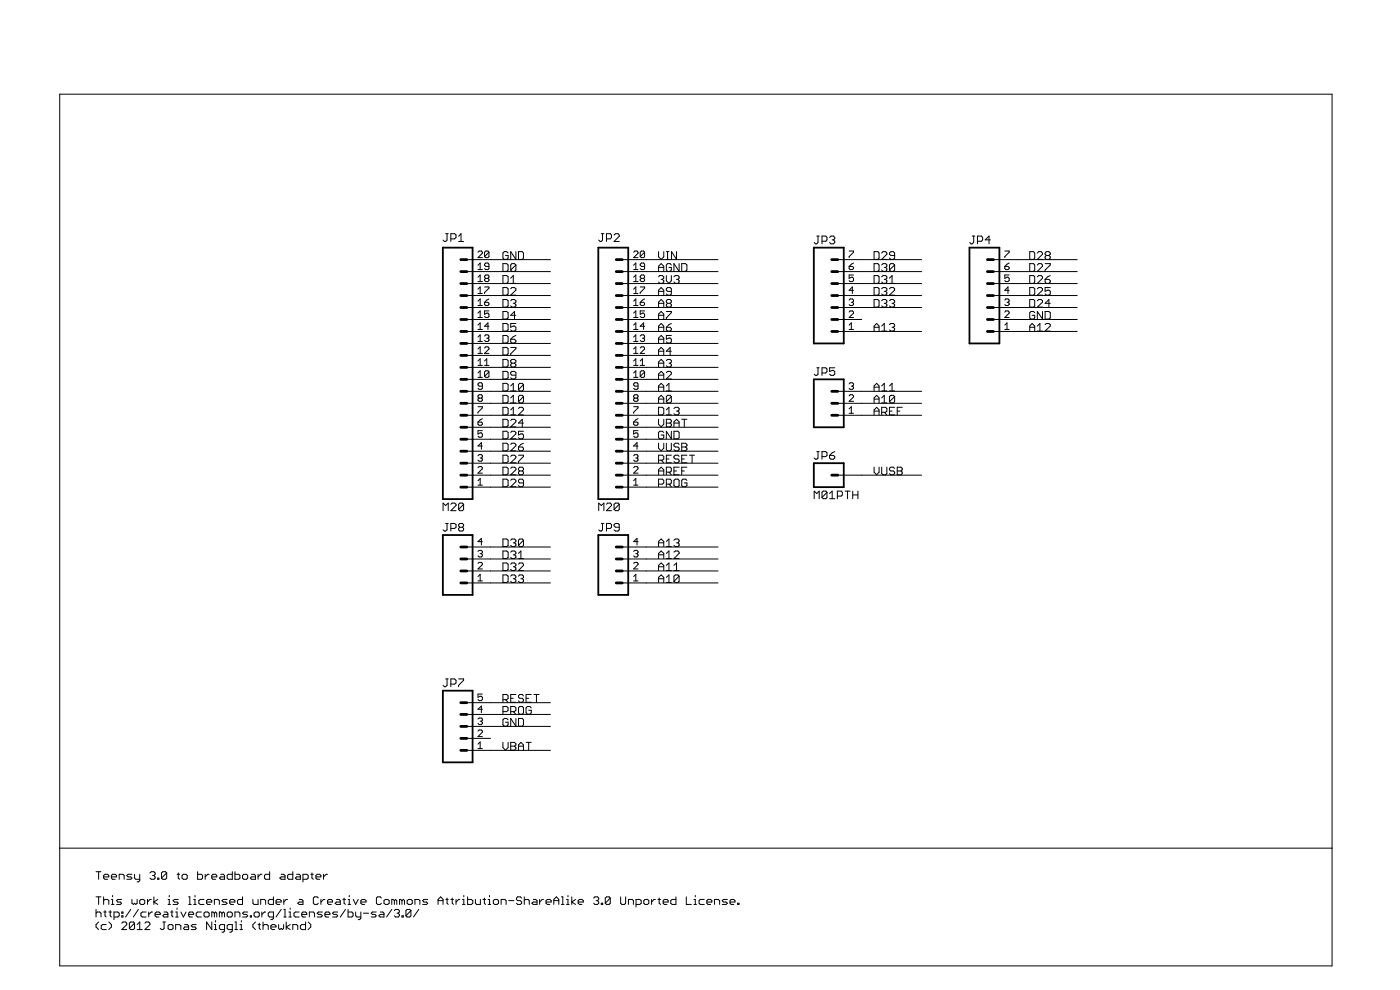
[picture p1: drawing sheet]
<?xml version="1.0" encoding="utf-8"?>
<!DOCTYPE eagle SYSTEM "eagle.dtd">
<!--
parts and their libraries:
SparkFun-Connectors: Licensing: CC v3.0 Share-Alike You are welcome to use this library for commercial purposes.
-->
<eagle version="6.3">
<drawing>
<settings>
<setting alwaysvectorfont="yes"/>
<setting verticaltext="up"/>
</settings>
<grid distance="0.1" unitdist="inch" unit="mm" style="lines" multiple="1" display="no" altdistance="0.01" altunitdist="inch" altunit="inch"/>
<schematic xreflabel="%F%N/%S.%C%R" xrefpart="/%S.%C%R">
<libraries>
<library name="SparkFun-Connectors">
<symbols>
<symbol name="M20">
<wire x1="6.35" y1="2.54" x2="0" y2="2.54" width="0.4064" layer="94"/>
<wire x1="3.81" y1="10.16" x2="5.08" y2="10.16" width="0.6096" layer="94"/>
<wire x1="3.81" y1="7.62" x2="5.08" y2="7.62" width="0.6096" layer="94"/>
<wire x1="3.81" y1="5.08" x2="5.08" y2="5.08" width="0.6096" layer="94"/>
<wire x1="3.81" y1="15.24" x2="5.08" y2="15.24" width="0.6096" layer="94"/>
<wire x1="3.81" y1="12.7" x2="5.08" y2="12.7" width="0.6096" layer="94"/>
<wire x1="3.81" y1="17.78" x2="5.08" y2="17.78" width="0.6096" layer="94"/>
<wire x1="3.81" y1="20.32" x2="5.08" y2="20.32" width="0.6096" layer="94"/>
<wire x1="3.81" y1="22.86" x2="5.08" y2="22.86" width="0.6096" layer="94"/>
<wire x1="3.81" y1="25.4" x2="5.08" y2="25.4" width="0.6096" layer="94"/>
<wire x1="3.81" y1="27.94" x2="5.08" y2="27.94" width="0.6096" layer="94"/>
<wire x1="3.81" y1="35.56" x2="5.08" y2="35.56" width="0.6096" layer="94"/>
<wire x1="3.81" y1="33.02" x2="5.08" y2="33.02" width="0.6096" layer="94"/>
<wire x1="3.81" y1="30.48" x2="5.08" y2="30.48" width="0.6096" layer="94"/>
<wire x1="0" y1="55.88" x2="0" y2="2.54" width="0.4064" layer="94"/>
<wire x1="6.35" y1="2.54" x2="6.35" y2="55.88" width="0.4064" layer="94"/>
<wire x1="0" y1="55.88" x2="6.35" y2="55.88" width="0.4064" layer="94"/>
<wire x1="3.81" y1="40.64" x2="5.08" y2="40.64" width="0.6096" layer="94"/>
<wire x1="3.81" y1="38.1" x2="5.08" y2="38.1" width="0.6096" layer="94"/>
<wire x1="3.81" y1="43.18" x2="5.08" y2="43.18" width="0.6096" layer="94"/>
<wire x1="3.81" y1="45.72" x2="5.08" y2="45.72" width="0.6096" layer="94"/>
<wire x1="3.81" y1="48.26" x2="5.08" y2="48.26" width="0.6096" layer="94"/>
<wire x1="3.81" y1="50.8" x2="5.08" y2="50.8" width="0.6096" layer="94"/>
<wire x1="3.81" y1="53.34" x2="5.08" y2="53.34" width="0.6096" layer="94"/>
<text x="0" y="0" size="1.778" layer="96">&gt;VALUE</text>
<text x="0" y="57.15" size="1.778" layer="95">&gt;NAME</text>
<pin name="1" x="10.16" y="5.08" visible="pad" length="middle" direction="pas" swaplevel="1" rot="R180"/>
<pin name="2" x="10.16" y="7.62" visible="pad" length="middle" direction="pas" swaplevel="1" rot="R180"/>
<pin name="3" x="10.16" y="10.16" visible="pad" length="middle" direction="pas" swaplevel="1" rot="R180"/>
<pin name="4" x="10.16" y="12.7" visible="pad" length="middle" direction="pas" swaplevel="1" rot="R180"/>
<pin name="5" x="10.16" y="15.24" visible="pad" length="middle" direction="pas" swaplevel="1" rot="R180"/>
<pin name="6" x="10.16" y="17.78" visible="pad" length="middle" direction="pas" swaplevel="1" rot="R180"/>
<pin name="7" x="10.16" y="20.32" visible="pad" length="middle" direction="pas" swaplevel="1" rot="R180"/>
<pin name="8" x="10.16" y="22.86" visible="pad" length="middle" direction="pas" swaplevel="1" rot="R180"/>
<pin name="9" x="10.16" y="25.4" visible="pad" length="middle" direction="pas" swaplevel="1" rot="R180"/>
<pin name="10" x="10.16" y="27.94" visible="pad" length="middle" direction="pas" swaplevel="1" rot="R180"/>
<pin name="11" x="10.16" y="30.48" visible="pad" length="middle" direction="pas" swaplevel="1" rot="R180"/>
<pin name="12" x="10.16" y="33.02" visible="pad" length="middle" direction="pas" swaplevel="1" rot="R180"/>
<pin name="13" x="10.16" y="35.56" visible="pad" length="middle" direction="pas" swaplevel="1" rot="R180"/>
<pin name="14" x="10.16" y="38.1" visible="pad" length="middle" direction="pas" swaplevel="1" rot="R180"/>
<pin name="15" x="10.16" y="40.64" visible="pad" length="middle" direction="pas" swaplevel="1" rot="R180"/>
<pin name="16" x="10.16" y="43.18" visible="pad" length="middle" direction="pas" swaplevel="1" rot="R180"/>
<pin name="17" x="10.16" y="45.72" visible="pad" length="middle" direction="pas" swaplevel="1" rot="R180"/>
<pin name="18" x="10.16" y="48.26" visible="pad" length="middle" direction="pas" swaplevel="1" rot="R180"/>
<pin name="19" x="10.16" y="50.8" visible="pad" length="middle" direction="pas" swaplevel="1" rot="R180"/>
<pin name="20" x="10.16" y="53.34" visible="pad" length="middle" direction="pas" swaplevel="1" rot="R180"/>
</symbol>
<symbol name="M07">
<wire x1="1.27" y1="-7.62" x2="-5.08" y2="-7.62" width="0.4064" layer="94"/>
<wire x1="-1.27" y1="0" x2="0" y2="0" width="0.6096" layer="94"/>
<wire x1="-1.27" y1="-2.54" x2="0" y2="-2.54" width="0.6096" layer="94"/>
<wire x1="-1.27" y1="-5.08" x2="0" y2="-5.08" width="0.6096" layer="94"/>
<wire x1="-5.08" y1="12.7" x2="-5.08" y2="-7.62" width="0.4064" layer="94"/>
<wire x1="1.27" y1="-7.62" x2="1.27" y2="12.7" width="0.4064" layer="94"/>
<wire x1="-5.08" y1="12.7" x2="1.27" y2="12.7" width="0.4064" layer="94"/>
<wire x1="-1.27" y1="5.08" x2="0" y2="5.08" width="0.6096" layer="94"/>
<wire x1="-1.27" y1="2.54" x2="0" y2="2.54" width="0.6096" layer="94"/>
<wire x1="-1.27" y1="7.62" x2="0" y2="7.62" width="0.6096" layer="94"/>
<wire x1="-1.27" y1="10.16" x2="0" y2="10.16" width="0.6096" layer="94"/>
<text x="-5.08" y="-10.16" size="1.778" layer="96">&gt;VALUE</text>
<text x="-5.08" y="13.462" size="1.778" layer="95">&gt;NAME</text>
<pin name="1" x="5.08" y="-5.08" visible="pad" length="middle" direction="pas" swaplevel="1" rot="R180"/>
<pin name="2" x="5.08" y="-2.54" visible="pad" length="middle" direction="pas" swaplevel="1" rot="R180"/>
<pin name="3" x="5.08" y="0" visible="pad" length="middle" direction="pas" swaplevel="1" rot="R180"/>
<pin name="4" x="5.08" y="2.54" visible="pad" length="middle" direction="pas" swaplevel="1" rot="R180"/>
<pin name="5" x="5.08" y="5.08" visible="pad" length="middle" direction="pas" swaplevel="1" rot="R180"/>
<pin name="6" x="5.08" y="7.62" visible="pad" length="middle" direction="pas" swaplevel="1" rot="R180"/>
<pin name="7" x="5.08" y="10.16" visible="pad" length="middle" direction="pas" swaplevel="1" rot="R180"/>
</symbol>
<symbol name="M04">
<wire x1="1.27" y1="-5.08" x2="-5.08" y2="-5.08" width="0.4064" layer="94"/>
<wire x1="-1.27" y1="2.54" x2="0" y2="2.54" width="0.6096" layer="94"/>
<wire x1="-1.27" y1="0" x2="0" y2="0" width="0.6096" layer="94"/>
<wire x1="-1.27" y1="-2.54" x2="0" y2="-2.54" width="0.6096" layer="94"/>
<wire x1="-5.08" y1="7.62" x2="-5.08" y2="-5.08" width="0.4064" layer="94"/>
<wire x1="1.27" y1="-5.08" x2="1.27" y2="7.62" width="0.4064" layer="94"/>
<wire x1="-5.08" y1="7.62" x2="1.27" y2="7.62" width="0.4064" layer="94"/>
<wire x1="-1.27" y1="5.08" x2="0" y2="5.08" width="0.6096" layer="94"/>
<text x="-5.08" y="-7.62" size="1.778" layer="96">&gt;VALUE</text>
<text x="-5.08" y="8.382" size="1.778" layer="95">&gt;NAME</text>
<pin name="1" x="5.08" y="-2.54" visible="pad" length="middle" direction="pas" swaplevel="1" rot="R180"/>
<pin name="2" x="5.08" y="0" visible="pad" length="middle" direction="pas" swaplevel="1" rot="R180"/>
<pin name="3" x="5.08" y="2.54" visible="pad" length="middle" direction="pas" swaplevel="1" rot="R180"/>
<pin name="4" x="5.08" y="5.08" visible="pad" length="middle" direction="pas" swaplevel="1" rot="R180"/>
</symbol>
<symbol name="M03">
<wire x1="3.81" y1="-5.08" x2="-2.54" y2="-5.08" width="0.4064" layer="94"/>
<wire x1="1.27" y1="2.54" x2="2.54" y2="2.54" width="0.6096" layer="94"/>
<wire x1="1.27" y1="0" x2="2.54" y2="0" width="0.6096" layer="94"/>
<wire x1="1.27" y1="-2.54" x2="2.54" y2="-2.54" width="0.6096" layer="94"/>
<wire x1="-2.54" y1="5.08" x2="-2.54" y2="-5.08" width="0.4064" layer="94"/>
<wire x1="3.81" y1="-5.08" x2="3.81" y2="5.08" width="0.4064" layer="94"/>
<wire x1="-2.54" y1="5.08" x2="3.81" y2="5.08" width="0.4064" layer="94"/>
<text x="-2.54" y="-7.62" size="1.778" layer="96">&gt;VALUE</text>
<text x="-2.54" y="5.842" size="1.778" layer="95">&gt;NAME</text>
<pin name="1" x="7.62" y="-2.54" visible="pad" length="middle" direction="pas" swaplevel="1" rot="R180"/>
<pin name="2" x="7.62" y="0" visible="pad" length="middle" direction="pas" swaplevel="1" rot="R180"/>
<pin name="3" x="7.62" y="2.54" visible="pad" length="middle" direction="pas" swaplevel="1" rot="R180"/>
</symbol>
<symbol name="M01">
<wire x1="3.81" y1="-2.54" x2="-2.54" y2="-2.54" width="0.4064" layer="94"/>
<wire x1="1.27" y1="0" x2="2.54" y2="0" width="0.6096" layer="94"/>
<wire x1="-2.54" y1="2.54" x2="-2.54" y2="-2.54" width="0.4064" layer="94"/>
<wire x1="3.81" y1="-2.54" x2="3.81" y2="2.54" width="0.4064" layer="94"/>
<wire x1="-2.54" y1="2.54" x2="3.81" y2="2.54" width="0.4064" layer="94"/>
<text x="-2.54" y="-5.08" size="1.778" layer="96">&gt;VALUE</text>
<text x="-2.54" y="3.302" size="1.778" layer="95">&gt;NAME</text>
<pin name="1" x="7.62" y="0" visible="off" length="middle" direction="pas" swaplevel="1" rot="R180"/>
</symbol>
<symbol name="M05">
<wire x1="3.81" y1="-7.62" x2="-2.54" y2="-7.62" width="0.4064" layer="94"/>
<wire x1="1.27" y1="0" x2="2.54" y2="0" width="0.6096" layer="94"/>
<wire x1="1.27" y1="-2.54" x2="2.54" y2="-2.54" width="0.6096" layer="94"/>
<wire x1="1.27" y1="-5.08" x2="2.54" y2="-5.08" width="0.6096" layer="94"/>
<wire x1="-2.54" y1="7.62" x2="-2.54" y2="-7.62" width="0.4064" layer="94"/>
<wire x1="3.81" y1="-7.62" x2="3.81" y2="7.62" width="0.4064" layer="94"/>
<wire x1="-2.54" y1="7.62" x2="3.81" y2="7.62" width="0.4064" layer="94"/>
<wire x1="1.27" y1="5.08" x2="2.54" y2="5.08" width="0.6096" layer="94"/>
<wire x1="1.27" y1="2.54" x2="2.54" y2="2.54" width="0.6096" layer="94"/>
<text x="-2.54" y="-10.16" size="1.778" layer="96">&gt;VALUE</text>
<text x="-2.54" y="8.382" size="1.778" layer="95">&gt;NAME</text>
<pin name="1" x="7.62" y="-5.08" visible="pad" length="middle" direction="pas" swaplevel="1" rot="R180"/>
<pin name="2" x="7.62" y="-2.54" visible="pad" length="middle" direction="pas" swaplevel="1" rot="R180"/>
<pin name="3" x="7.62" y="0" visible="pad" length="middle" direction="pas" swaplevel="1" rot="R180"/>
<pin name="4" x="7.62" y="2.54" visible="pad" length="middle" direction="pas" swaplevel="1" rot="R180"/>
<pin name="5" x="7.62" y="5.08" visible="pad" length="middle" direction="pas" swaplevel="1" rot="R180"/>
</symbol>
</symbols>
<devicesets>
<deviceset name="M20" prefix="JP">
<gates>
<gate name="G$1" symbol="M20" x="0" y="0"/>
</gates>
<devices>
<device name="" package="1X20">
<connects>
<connect gate="G$1" pin="1" pad="1"/>
<connect gate="G$1" pin="10" pad="10"/>
<connect gate="G$1" pin="11" pad="11"/>
<connect gate="G$1" pin="12" pad="12"/>
<connect gate="G$1" pin="13" pad="13"/>
<connect gate="G$1" pin="14" pad="14"/>
<connect gate="G$1" pin="15" pad="15"/>
<connect gate="G$1" pin="16" pad="16"/>
<connect gate="G$1" pin="17" pad="17"/>
<connect gate="G$1" pin="18" pad="18"/>
<connect gate="G$1" pin="19" pad="19"/>
<connect gate="G$1" pin="2" pad="2"/>
<connect gate="G$1" pin="20" pad="20"/>
<connect gate="G$1" pin="3" pad="3"/>
<connect gate="G$1" pin="4" pad="4"/>
<connect gate="G$1" pin="5" pad="5"/>
<connect gate="G$1" pin="6" pad="6"/>
<connect gate="G$1" pin="7" pad="7"/>
<connect gate="G$1" pin="8" pad="8"/>
<connect gate="G$1" pin="9" pad="9"/>
</connects>
<technologies>
<technology name=""/>
</technologies>
</device>
<device name="LOCK" package="1X20_LOCK">
<connects>
<connect gate="G$1" pin="1" pad="1"/>
<connect gate="G$1" pin="10" pad="10"/>
<connect gate="G$1" pin="11" pad="11"/>
<connect gate="G$1" pin="12" pad="12"/>
<connect gate="G$1" pin="13" pad="13"/>
<connect gate="G$1" pin="14" pad="14"/>
<connect gate="G$1" pin="15" pad="15"/>
<connect gate="G$1" pin="16" pad="16"/>
<connect gate="G$1" pin="17" pad="17"/>
<connect gate="G$1" pin="18" pad="18"/>
<connect gate="G$1" pin="19" pad="19"/>
<connect gate="G$1" pin="2" pad="2"/>
<connect gate="G$1" pin="20" pad="20"/>
<connect gate="G$1" pin="3" pad="3"/>
<connect gate="G$1" pin="4" pad="4"/>
<connect gate="G$1" pin="5" pad="5"/>
<connect gate="G$1" pin="6" pad="6"/>
<connect gate="G$1" pin="7" pad="7"/>
<connect gate="G$1" pin="8" pad="8"/>
<connect gate="G$1" pin="9" pad="9"/>
</connects>
<technologies>
<technology name=""/>
</technologies>
</device>
<device name="LOCK_LONGPADS" package="1X20_LOCK_LONGPADS">
<connects>
<connect gate="G$1" pin="1" pad="1"/>
<connect gate="G$1" pin="10" pad="10"/>
<connect gate="G$1" pin="11" pad="11"/>
<connect gate="G$1" pin="12" pad="12"/>
<connect gate="G$1" pin="13" pad="13"/>
<connect gate="G$1" pin="14" pad="14"/>
<connect gate="G$1" pin="15" pad="15"/>
<connect gate="G$1" pin="16" pad="16"/>
<connect gate="G$1" pin="17" pad="17"/>
<connect gate="G$1" pin="18" pad="18"/>
<connect gate="G$1" pin="19" pad="19"/>
<connect gate="G$1" pin="2" pad="2"/>
<connect gate="G$1" pin="20" pad="20"/>
<connect gate="G$1" pin="3" pad="3"/>
<connect gate="G$1" pin="4" pad="4"/>
<connect gate="G$1" pin="5" pad="5"/>
<connect gate="G$1" pin="6" pad="6"/>
<connect gate="G$1" pin="7" pad="7"/>
<connect gate="G$1" pin="8" pad="8"/>
<connect gate="G$1" pin="9" pad="9"/>
</connects>
<technologies>
<technology name=""/>
</technologies>
</device>
<device name="SPECIAL" package="1X20_LOCK_SPECIAL">
<connects>
<connect gate="G$1" pin="1" pad="1"/>
<connect gate="G$1" pin="10" pad="10"/>
<connect gate="G$1" pin="11" pad="11"/>
<connect gate="G$1" pin="12" pad="12"/>
<connect gate="G$1" pin="13" pad="13"/>
<connect gate="G$1" pin="14" pad="14"/>
<connect gate="G$1" pin="15" pad="15"/>
<connect gate="G$1" pin="16" pad="16"/>
<connect gate="G$1" pin="17" pad="17"/>
<connect gate="G$1" pin="18" pad="18"/>
<connect gate="G$1" pin="19" pad="19"/>
<connect gate="G$1" pin="2" pad="2"/>
<connect gate="G$1" pin="20" pad="20"/>
<connect gate="G$1" pin="3" pad="3"/>
<connect gate="G$1" pin="4" pad="4"/>
<connect gate="G$1" pin="5" pad="5"/>
<connect gate="G$1" pin="6" pad="6"/>
<connect gate="G$1" pin="7" pad="7"/>
<connect gate="G$1" pin="8" pad="8"/>
<connect gate="G$1" pin="9" pad="9"/>
</connects>
<technologies>
<technology name=""/>
</technologies>
</device>
</devices>
</deviceset>
<deviceset name="M07" prefix="JP" uservalue="yes">
<gates>
<gate name="G$1" symbol="M07" x="-2.54" y="0"/>
</gates>
<devices>
<device name="" package="1X07">
<connects>
<connect gate="G$1" pin="1" pad="1"/>
<connect gate="G$1" pin="2" pad="2"/>
<connect gate="G$1" pin="3" pad="3"/>
<connect gate="G$1" pin="4" pad="4"/>
<connect gate="G$1" pin="5" pad="5"/>
<connect gate="G$1" pin="6" pad="6"/>
<connect gate="G$1" pin="7" pad="7"/>
</connects>
<technologies>
<technology name=""/>
</technologies>
</device>
<device name="LOCK" package="1X07_LOCK">
<connects>
<connect gate="G$1" pin="1" pad="1"/>
<connect gate="G$1" pin="2" pad="2"/>
<connect gate="G$1" pin="3" pad="3"/>
<connect gate="G$1" pin="4" pad="4"/>
<connect gate="G$1" pin="5" pad="5"/>
<connect gate="G$1" pin="6" pad="6"/>
<connect gate="G$1" pin="7" pad="7"/>
</connects>
<technologies>
<technology name=""/>
</technologies>
</device>
<device name="LOCK_LONGPADS" package="1X07_LOCK_LONGPADS">
<connects>
<connect gate="G$1" pin="1" pad="1"/>
<connect gate="G$1" pin="2" pad="2"/>
<connect gate="G$1" pin="3" pad="3"/>
<connect gate="G$1" pin="4" pad="4"/>
<connect gate="G$1" pin="5" pad="5"/>
<connect gate="G$1" pin="6" pad="6"/>
<connect gate="G$1" pin="7" pad="7"/>
</connects>
<technologies>
<technology name=""/>
</technologies>
</device>
<device name="LONGPADS" package="1X07_LONGPADS">
<connects>
<connect gate="G$1" pin="1" pad="1"/>
<connect gate="G$1" pin="2" pad="2"/>
<connect gate="G$1" pin="3" pad="3"/>
<connect gate="G$1" pin="4" pad="4"/>
<connect gate="G$1" pin="5" pad="5"/>
<connect gate="G$1" pin="6" pad="6"/>
<connect gate="G$1" pin="7" pad="7"/>
</connects>
<technologies>
<technology name=""/>
</technologies>
</device>
<device name="POGOPINS_HOLES_ONLY" package="1X07_HOLES_ONLY">
<connects>
<connect gate="G$1" pin="1" pad="1"/>
<connect gate="G$1" pin="2" pad="2"/>
<connect gate="G$1" pin="3" pad="3"/>
<connect gate="G$1" pin="4" pad="4"/>
<connect gate="G$1" pin="5" pad="5"/>
<connect gate="G$1" pin="6" pad="6"/>
<connect gate="G$1" pin="7" pad="7"/>
</connects>
<technologies>
<technology name=""/>
</technologies>
</device>
</devices>
</deviceset>
<deviceset name="M04" prefix="JP" uservalue="yes">
<gates>
<gate name="G$1" symbol="M04" x="-2.54" y="0"/>
</gates>
<devices>
<device name="PTH" package="1X04">
<connects>
<connect gate="G$1" pin="1" pad="1"/>
<connect gate="G$1" pin="2" pad="2"/>
<connect gate="G$1" pin="3" pad="3"/>
<connect gate="G$1" pin="4" pad="4"/>
</connects>
<technologies>
<technology name=""/>
</technologies>
</device>
<device name="POLAR" package="MOLEX-1X4">
<connects>
<connect gate="G$1" pin="1" pad="1"/>
<connect gate="G$1" pin="2" pad="2"/>
<connect gate="G$1" pin="3" pad="3"/>
<connect gate="G$1" pin="4" pad="4"/>
</connects>
<technologies>
<technology name=""/>
</technologies>
</device>
<device name="SCREW" package="SCREWTERMINAL-3.5MM-4">
<connects>
<connect gate="G$1" pin="1" pad="1"/>
<connect gate="G$1" pin="2" pad="2"/>
<connect gate="G$1" pin="3" pad="3"/>
<connect gate="G$1" pin="4" pad="4"/>
</connects>
<technologies>
<technology name=""/>
</technologies>
</device>
<device name="1.27MM" package="1X04-1.27MM">
<connects>
<connect gate="G$1" pin="1" pad="1"/>
<connect gate="G$1" pin="2" pad="2"/>
<connect gate="G$1" pin="3" pad="3"/>
<connect gate="G$1" pin="4" pad="4"/>
</connects>
<technologies>
<technology name=""/>
</technologies>
</device>
<device name="LOCK" package="1X04_LOCK">
<connects>
<connect gate="G$1" pin="1" pad="1"/>
<connect gate="G$1" pin="2" pad="2"/>
<connect gate="G$1" pin="3" pad="3"/>
<connect gate="G$1" pin="4" pad="4"/>
</connects>
<technologies>
<technology name=""/>
</technologies>
</device>
<device name="LOCK_LONGPADS" package="1X04_LOCK_LONGPADS">
<connects>
<connect gate="G$1" pin="1" pad="1"/>
<connect gate="G$1" pin="2" pad="2"/>
<connect gate="G$1" pin="3" pad="3"/>
<connect gate="G$1" pin="4" pad="4"/>
</connects>
<technologies>
<technology name=""/>
</technologies>
</device>
<device name="POLAR_LOCK" package="MOLEX-1X4_LOCK">
<connects>
<connect gate="G$1" pin="1" pad="1"/>
<connect gate="G$1" pin="2" pad="2"/>
<connect gate="G$1" pin="3" pad="3"/>
<connect gate="G$1" pin="4" pad="4"/>
</connects>
<technologies>
<technology name=""/>
</technologies>
</device>
<device name="SMD" package="1X04-SMD">
<connects>
<connect gate="G$1" pin="1" pad="1"/>
<connect gate="G$1" pin="2" pad="2"/>
<connect gate="G$1" pin="3" pad="3"/>
<connect gate="G$1" pin="4" pad="4"/>
</connects>
<technologies>
<technology name=""/>
</technologies>
</device>
<device name="LONGPADS" package="1X04_LONGPADS">
<connects>
<connect gate="G$1" pin="1" pad="1"/>
<connect gate="G$1" pin="2" pad="2"/>
<connect gate="G$1" pin="3" pad="3"/>
<connect gate="G$1" pin="4" pad="4"/>
</connects>
<technologies>
<technology name=""/>
</technologies>
</device>
<device name="1X04_NO_SILK" package="1X04_NO_SILK">
<connects>
<connect gate="G$1" pin="1" pad="1"/>
<connect gate="G$1" pin="2" pad="2"/>
<connect gate="G$1" pin="3" pad="3"/>
<connect gate="G$1" pin="4" pad="4"/>
</connects>
<technologies>
<technology name=""/>
</technologies>
</device>
<device name="JST-PTH" package="JST-4-PTH">
<connects>
<connect gate="G$1" pin="1" pad="1"/>
<connect gate="G$1" pin="2" pad="2"/>
<connect gate="G$1" pin="3" pad="3"/>
<connect gate="G$1" pin="4" pad="4"/>
</connects>
<technologies>
<technology name=""/>
</technologies>
</device>
<device name="SCREW_LOCK" package="SCREWTERMINAL-3.5MM-4_LOCK">
<connects>
<connect gate="G$1" pin="1" pad="1"/>
<connect gate="G$1" pin="2" pad="2"/>
<connect gate="G$1" pin="3" pad="3"/>
<connect gate="G$1" pin="4" pad="4"/>
</connects>
<technologies>
<technology name=""/>
</technologies>
</device>
<device name="SMD2" package="1X04-1MM-RA">
<connects>
<connect gate="G$1" pin="1" pad="1"/>
<connect gate="G$1" pin="2" pad="2"/>
<connect gate="G$1" pin="3" pad="3"/>
<connect gate="G$1" pin="4" pad="4"/>
</connects>
<technologies>
<technology name=""/>
</technologies>
</device>
<device name="SMD_STRAIGHT_COMBO" package="1X04_SMD_STRAIGHT_COMBO">
<connects>
<connect gate="G$1" pin="1" pad="1"/>
<connect gate="G$1" pin="2" pad="2"/>
<connect gate="G$1" pin="3" pad="3"/>
<connect gate="G$1" pin="4" pad="4"/>
</connects>
<technologies>
<technology name=""/>
</technologies>
</device>
</devices>
</deviceset>
<deviceset name="M03" prefix="JP" uservalue="yes">
<gates>
<gate name="G$1" symbol="M03" x="-2.54" y="0"/>
</gates>
<devices>
<device name="PTH" package="1X03">
<connects>
<connect gate="G$1" pin="1" pad="1"/>
<connect gate="G$1" pin="2" pad="2"/>
<connect gate="G$1" pin="3" pad="3"/>
</connects>
<technologies>
<technology name=""/>
</technologies>
</device>
<device name="POLAR" package="MOLEX-1X3">
<connects>
<connect gate="G$1" pin="1" pad="1"/>
<connect gate="G$1" pin="2" pad="2"/>
<connect gate="G$1" pin="3" pad="3"/>
</connects>
<technologies>
<technology name=""/>
</technologies>
</device>
<device name="SCREW" package="SCREWTERMINAL-3.5MM-3">
<connects>
<connect gate="G$1" pin="1" pad="1"/>
<connect gate="G$1" pin="2" pad="2"/>
<connect gate="G$1" pin="3" pad="3"/>
</connects>
<technologies>
<technology name=""/>
</technologies>
</device>
<device name="LOCK" package="1X03_LOCK">
<connects>
<connect gate="G$1" pin="1" pad="1"/>
<connect gate="G$1" pin="2" pad="2"/>
<connect gate="G$1" pin="3" pad="3"/>
</connects>
<technologies>
<technology name=""/>
</technologies>
</device>
<device name="LOCK_LONGPADS" package="1X03_LOCK_LONGPADS">
<connects>
<connect gate="G$1" pin="1" pad="1"/>
<connect gate="G$1" pin="2" pad="2"/>
<connect gate="G$1" pin="3" pad="3"/>
</connects>
<technologies>
<technology name=""/>
</technologies>
</device>
<device name="POLAR_LOCK" package="MOLEX-1X3_LOCK">
<connects>
<connect gate="G$1" pin="1" pad="1"/>
<connect gate="G$1" pin="2" pad="2"/>
<connect gate="G$1" pin="3" pad="3"/>
</connects>
<technologies>
<technology name=""/>
</technologies>
</device>
<device name="SCREW_LOCK" package="SCREWTERMINAL-3.5MM-3_LOCK.007S">
<connects>
<connect gate="G$1" pin="1" pad="1"/>
<connect gate="G$1" pin="2" pad="2"/>
<connect gate="G$1" pin="3" pad="3"/>
</connects>
<technologies>
<technology name=""/>
</technologies>
</device>
<device name="1X03_NO_SILK" package="1X03_NO_SILK">
<connects>
<connect gate="G$1" pin="1" pad="1"/>
<connect gate="G$1" pin="2" pad="2"/>
<connect gate="G$1" pin="3" pad="3"/>
</connects>
<technologies>
<technology name=""/>
</technologies>
</device>
<device name="LONGPADS" package="1X03_LONGPADS">
<connects>
<connect gate="G$1" pin="1" pad="1"/>
<connect gate="G$1" pin="2" pad="2"/>
<connect gate="G$1" pin="3" pad="3"/>
</connects>
<technologies>
<technology name=""/>
</technologies>
</device>
<device name="JST-PTH" package="JST-3-PTH">
<connects>
<connect gate="G$1" pin="1" pad="1"/>
<connect gate="G$1" pin="2" pad="2"/>
<connect gate="G$1" pin="3" pad="3"/>
</connects>
<technologies>
<technology name=""/>
</technologies>
</device>
<device name="POGO_PIN_HOLES_ONLY" package="1X03_PP_HOLES_ONLY">
<connects>
<connect gate="G$1" pin="1" pad="1"/>
<connect gate="G$1" pin="2" pad="2"/>
<connect gate="G$1" pin="3" pad="3"/>
</connects>
<technologies>
<technology name=""/>
</technologies>
</device>
<device name="-SCREW-5MM" package="SCREWTERMINAL-5MM-3">
<connects>
<connect gate="G$1" pin="1" pad="1"/>
<connect gate="G$1" pin="2" pad="2"/>
<connect gate="G$1" pin="3" pad="3"/>
</connects>
<technologies>
<technology name=""/>
</technologies>
</device>
<device name="LOCK_NO_SILK" package="1X03_LOCK_NO_SILK">
<connects>
<connect gate="G$1" pin="1" pad="1"/>
<connect gate="G$1" pin="2" pad="2"/>
<connect gate="G$1" pin="3" pad="3"/>
</connects>
<technologies>
<technology name=""/>
</technologies>
</device>
<device name="" package="JST-3-SMD">
<connects>
<connect gate="G$1" pin="1" pad="1"/>
<connect gate="G$1" pin="2" pad="2"/>
<connect gate="G$1" pin="3" pad="3"/>
</connects>
<technologies>
<technology name=""/>
</technologies>
</device>
<device name="SMD" package="1X03-1MM-RA">
<connects>
<connect gate="G$1" pin="1" pad="1"/>
<connect gate="G$1" pin="2" pad="2"/>
<connect gate="G$1" pin="3" pad="3"/>
</connects>
<technologies>
<technology name=""/>
</technologies>
</device>
</devices>
</deviceset>
<deviceset name="M01" prefix="JP">
<gates>
<gate name="G$1" symbol="M01" x="0" y="0"/>
</gates>
<devices>
<device name="PTH_LONGPAD" package="1X01_LONGPAD">
<connects>
<connect gate="G$1" pin="1" pad="1"/>
</connects>
<technologies>
<technology name=""/>
</technologies>
</device>
<device name="SMD" package="LUXEON-PAD">
<connects>
<connect gate="G$1" pin="1" pad="P$1"/>
</connects>
<technologies>
<technology name=""/>
</technologies>
</device>
<device name="-SMTSO-256-ET" package="SMTSO-256-ET">
<connects>
<connect gate="G$1" pin="1" pad="P$1"/>
</connects>
<technologies>
<technology name=""/>
</technologies>
</device>
<device name="SMTRA-256-8-6" package="SMTRA-256-8-6">
<connects>
<connect gate="G$1" pin="1" pad="P$1"/>
</connects>
<technologies>
<technology name=""/>
</technologies>
</device>
<device name="SMDNS" package="1X01NS">
<connects>
<connect gate="G$1" pin="1" pad="1"/>
</connects>
<technologies>
<technology name=""/>
</technologies>
</device>
<device name="PTH" package="1X01">
<connects>
<connect gate="G$1" pin="1" pad="1"/>
</connects>
<technologies>
<technology name=""/>
</technologies>
</device>
<device name="PTH_2MM" package="1X01_2MM">
<connects>
<connect gate="G$1" pin="1" pad="1"/>
</connects>
<technologies>
<technology name=""/>
</technologies>
</device>
<device name="OFFSET" package="1X01_OFFSET">
<connects>
<connect gate="G$1" pin="1" pad="1"/>
</connects>
<technologies>
<technology name=""/>
</technologies>
</device>
<device name="SMD-4.5X1.5" package="PAD-1.5X4.5">
<connects>
<connect gate="G$1" pin="1" pad="P$1"/>
</connects>
<technologies>
<technology name=""/>
</technologies>
</device>
<device name="POGOPIN_HOLE_LARGE" package="1X01_POGOPIN_HOLE_LARGE">
<connects>
<connect gate="G$1" pin="1" pad="1"/>
</connects>
<technologies>
<technology name=""/>
</technologies>
</device>
<device name="POGOPIN_HOLE_0.58" package="1X01_POGOPIN_HOLE_0.58">
<connects>
<connect gate="G$1" pin="1" pad="1"/>
</connects>
<technologies>
<technology name=""/>
</technologies>
</device>
<device name="SNAP-FEMALE" package="SNAP-FEMALE">
<connects>
<connect gate="G$1" pin="1" pad="1"/>
</connects>
<technologies>
<technology name=""/>
</technologies>
</device>
<device name="SNAP-MALE" package="SNAP-MALE">
<connects>
<connect gate="G$1" pin="1" pad="2"/>
</connects>
<technologies>
<technology name=""/>
</technologies>
</device>
</devices>
</deviceset>
<deviceset name="M05" prefix="JP" uservalue="yes">
<gates>
<gate name="G$1" symbol="M05" x="-2.54" y="0"/>
</gates>
<devices>
<device name="PTH" package="1X05">
<connects>
<connect gate="G$1" pin="1" pad="1"/>
<connect gate="G$1" pin="2" pad="2"/>
<connect gate="G$1" pin="3" pad="3"/>
<connect gate="G$1" pin="4" pad="4"/>
<connect gate="G$1" pin="5" pad="5"/>
</connects>
<technologies>
<technology name=""/>
</technologies>
</device>
<device name="1.27MM" package="1X05-1.27MM">
<connects>
<connect gate="G$1" pin="1" pad="1"/>
<connect gate="G$1" pin="2" pad="2"/>
<connect gate="G$1" pin="3" pad="3"/>
<connect gate="G$1" pin="4" pad="4"/>
<connect gate="G$1" pin="5" pad="5"/>
</connects>
<technologies>
<technology name=""/>
</technologies>
</device>
<device name="LOCK" package="1X05_LOCK">
<connects>
<connect gate="G$1" pin="1" pad="1"/>
<connect gate="G$1" pin="2" pad="2"/>
<connect gate="G$1" pin="3" pad="3"/>
<connect gate="G$1" pin="4" pad="4"/>
<connect gate="G$1" pin="5" pad="5"/>
</connects>
<technologies>
<technology name=""/>
</technologies>
</device>
<device name="LOCK_LONGPADS" package="1X05_LOCK_LONGPADS">
<connects>
<connect gate="G$1" pin="1" pad="1"/>
<connect gate="G$1" pin="2" pad="2"/>
<connect gate="G$1" pin="3" pad="3"/>
<connect gate="G$1" pin="4" pad="4"/>
<connect gate="G$1" pin="5" pad="5"/>
</connects>
<technologies>
<technology name=""/>
</technologies>
</device>
<device name="PTH_LONGPADS" package="1X05_LONGPADS">
<connects>
<connect gate="G$1" pin="1" pad="1"/>
<connect gate="G$1" pin="2" pad="2"/>
<connect gate="G$1" pin="3" pad="3"/>
<connect gate="G$1" pin="4" pad="4"/>
<connect gate="G$1" pin="5" pad="5"/>
</connects>
<technologies>
<technology name=""/>
</technologies>
</device>
<device name="SMD" package="1X05-1MM">
<connects>
<connect gate="G$1" pin="1" pad="1"/>
<connect gate="G$1" pin="2" pad="2"/>
<connect gate="G$1" pin="3" pad="3"/>
<connect gate="G$1" pin="4" pad="4"/>
<connect gate="G$1" pin="5" pad="5"/>
</connects>
<technologies>
<technology name=""/>
</technologies>
</device>
<device name="SMD2" package="1X05-1MM-RA">
<connects>
<connect gate="G$1" pin="1" pad="1"/>
<connect gate="G$1" pin="2" pad="2"/>
<connect gate="G$1" pin="3" pad="3"/>
<connect gate="G$1" pin="4" pad="4"/>
<connect gate="G$1" pin="5" pad="5"/>
</connects>
<technologies>
<technology name=""/>
</technologies>
</device>
</devices>
</deviceset>
</devicesets>
</library>
</libraries>
<attributes>
</attributes>
<variantdefs>
</variantdefs>
<classes>
<class number="0" name="default" width="0" drill="0">
</class>
</classes>
<parts>
<part name="JP1" library="SparkFun-Connectors" deviceset="M20" device=""/>
<part name="JP2" library="SparkFun-Connectors" deviceset="M20" device=""/>
<part name="JP3" library="SparkFun-Connectors" deviceset="M07" device=""/>
<part name="JP4" library="SparkFun-Connectors" deviceset="M07" device=""/>
<part name="JP5" library="SparkFun-Connectors" deviceset="M03" device="PTH"/>
<part name="JP6" library="SparkFun-Connectors" deviceset="M01" device="PTH"/>
<part name="JP7" library="SparkFun-Connectors" deviceset="M05" device="PTH"/>
<part name="JP8" library="SparkFun-Connectors" deviceset="M04" device="PTH"/>
<part name="JP9" library="SparkFun-Connectors" deviceset="M04" device="PTH"/>
</parts>
<sheets>
<sheet>
<plain>
<wire x1="0" y1="0" x2="0" y2="25" width="0.1524" layer="97"/>
<wire x1="0" y1="25" x2="0" y2="185" width="0.1524" layer="97"/>
<wire x1="0" y1="185" x2="270" y2="185" width="0.1524" layer="97"/>
<wire x1="270" y1="185" x2="270" y2="25" width="0.1524" layer="97"/>
<wire x1="270" y1="25" x2="270" y2="0" width="0.1524" layer="97"/>
<wire x1="270" y1="0" x2="0" y2="0" width="0.1524" layer="97"/>
<wire x1="0" y1="25" x2="270" y2="25" width="0.1524" layer="97"/>
<text x="7.62" y="7.62" size="1.778" layer="97">Teensy 3.0 to breadboard adapter

This work is licensed under a Creative Commons Attribution-ShareAlike 3.0 Unported License.
http://creativecommons.org/licenses/by-sa/3.0/
(c) 2012 Jonas Niggli (thewknd)</text>
</plain>
<instances>
<instance part="JP1" gate="G$1" x="81.28" y="96.52"/>
<instance part="JP2" gate="G$1" x="114.3" y="96.52"/>
<instance part="JP3" gate="G$1" x="165.1" y="139.7"/>
<instance part="JP4" gate="G$1" x="198.12" y="139.7"/>
<instance part="JP5" gate="G$1" x="162.56" y="119.38"/>
<instance part="JP6" gate="G$1" x="162.56" y="104.14"/>
<instance part="JP7" gate="G$1" x="83.82" y="50.8"/>
<instance part="JP8" gate="G$1" x="86.36" y="83.82"/>
<instance part="JP9" gate="G$1" x="119.38" y="83.82"/>
</instances>
<busses>
</busses>
<nets>
<net name="GND" class="0">
<segment>
<wire x1="91.44" y1="149.86" x2="104.14" y2="149.86" width="0.1524" layer="91"/>
<label x="93.98" y="149.86" size="1.778" layer="95"/>
<pinref part="JP1" gate="G$1" pin="20"/>
</segment>
<segment>
<pinref part="JP2" gate="G$1" pin="5"/>
<wire x1="124.46" y1="111.76" x2="139.7" y2="111.76" width="0.1524" layer="91"/>
<label x="127" y="111.76" size="1.778" layer="95"/>
</segment>
<segment>
<pinref part="JP4" gate="G$1" pin="2"/>
<wire x1="203.2" y1="137.16" x2="215.9" y2="137.16" width="0.1524" layer="91"/>
<label x="205.74" y="137.16" size="1.778" layer="95"/>
</segment>
<segment>
<pinref part="JP7" gate="G$1" pin="3"/>
<wire x1="91.44" y1="50.8" x2="104.14" y2="50.8" width="0.1524" layer="91"/>
<label x="93.98" y="50.8" size="1.778" layer="95"/>
</segment>
</net>
<net name="D0" class="0">
<segment>
<wire x1="91.44" y1="147.32" x2="104.14" y2="147.32" width="0.1524" layer="91"/>
<label x="93.98" y="147.32" size="1.778" layer="95"/>
<pinref part="JP1" gate="G$1" pin="19"/>
</segment>
</net>
<net name="D1" class="0">
<segment>
<wire x1="91.44" y1="144.78" x2="104.14" y2="144.78" width="0.1524" layer="91"/>
<label x="93.98" y="144.78" size="1.778" layer="95"/>
<pinref part="JP1" gate="G$1" pin="18"/>
</segment>
</net>
<net name="D2" class="0">
<segment>
<wire x1="91.44" y1="142.24" x2="104.14" y2="142.24" width="0.1524" layer="91"/>
<label x="93.98" y="142.24" size="1.778" layer="95"/>
<pinref part="JP1" gate="G$1" pin="17"/>
</segment>
</net>
<net name="D3" class="0">
<segment>
<wire x1="91.44" y1="139.7" x2="104.14" y2="139.7" width="0.1524" layer="91"/>
<label x="93.98" y="139.7" size="1.778" layer="95"/>
<pinref part="JP1" gate="G$1" pin="16"/>
</segment>
</net>
<net name="D4" class="0">
<segment>
<pinref part="JP1" gate="G$1" pin="15"/>
<wire x1="91.44" y1="137.16" x2="104.14" y2="137.16" width="0.1524" layer="91"/>
<label x="93.98" y="137.16" size="1.778" layer="95"/>
</segment>
</net>
<net name="D5" class="0">
<segment>
<pinref part="JP1" gate="G$1" pin="14"/>
<wire x1="91.44" y1="134.62" x2="104.14" y2="134.62" width="0.1524" layer="91"/>
<label x="93.98" y="134.62" size="1.778" layer="95"/>
</segment>
</net>
<net name="D6" class="0">
<segment>
<pinref part="JP1" gate="G$1" pin="13"/>
<wire x1="91.44" y1="132.08" x2="104.14" y2="132.08" width="0.1524" layer="91"/>
<label x="93.98" y="132.08" size="1.778" layer="95"/>
</segment>
</net>
<net name="D7" class="0">
<segment>
<wire x1="91.44" y1="129.54" x2="104.14" y2="129.54" width="0.1524" layer="91"/>
<label x="93.98" y="129.54" size="1.778" layer="95"/>
<pinref part="JP1" gate="G$1" pin="12"/>
</segment>
</net>
<net name="D8" class="0">
<segment>
<wire x1="91.44" y1="127" x2="104.14" y2="127" width="0.1524" layer="91"/>
<label x="93.98" y="127" size="1.778" layer="95"/>
<pinref part="JP1" gate="G$1" pin="11"/>
</segment>
</net>
<net name="D9" class="0">
<segment>
<wire x1="91.44" y1="124.46" x2="104.14" y2="124.46" width="0.1524" layer="91"/>
<label x="93.98" y="124.46" size="1.778" layer="95"/>
<pinref part="JP1" gate="G$1" pin="10"/>
</segment>
</net>
<net name="D10" class="0">
<segment>
<wire x1="91.44" y1="121.92" x2="104.14" y2="121.92" width="0.1524" layer="91"/>
<label x="93.98" y="121.92" size="1.778" layer="95"/>
<label x="93.98" y="119.38" size="1.778" layer="95"/>
<pinref part="JP1" gate="G$1" pin="9"/>
</segment>
</net>
<net name="D11" class="0">
<segment>
<wire x1="91.44" y1="119.38" x2="104.14" y2="119.38" width="0.1524" layer="91"/>
<pinref part="JP1" gate="G$1" pin="8"/>
</segment>
</net>
<net name="D12" class="0">
<segment>
<pinref part="JP1" gate="G$1" pin="7"/>
<wire x1="91.44" y1="116.84" x2="104.14" y2="116.84" width="0.1524" layer="91"/>
<label x="93.98" y="116.84" size="1.778" layer="95"/>
</segment>
</net>
<net name="D24" class="0">
<segment>
<wire x1="91.44" y1="114.3" x2="104.14" y2="114.3" width="0.1524" layer="91"/>
<label x="93.98" y="114.3" size="1.778" layer="95"/>
<pinref part="JP1" gate="G$1" pin="6"/>
</segment>
<segment>
<pinref part="JP4" gate="G$1" pin="3"/>
<wire x1="203.2" y1="139.7" x2="215.9" y2="139.7" width="0.1524" layer="91"/>
<label x="205.74" y="139.7" size="1.778" layer="95"/>
</segment>
</net>
<net name="D25" class="0">
<segment>
<wire x1="91.44" y1="111.76" x2="104.14" y2="111.76" width="0.1524" layer="91"/>
<label x="93.98" y="111.76" size="1.778" layer="95"/>
<pinref part="JP1" gate="G$1" pin="5"/>
</segment>
<segment>
<pinref part="JP4" gate="G$1" pin="4"/>
<wire x1="203.2" y1="142.24" x2="215.9" y2="142.24" width="0.1524" layer="91"/>
<label x="205.74" y="142.24" size="1.778" layer="95"/>
</segment>
</net>
<net name="D26" class="0">
<segment>
<wire x1="91.44" y1="109.22" x2="104.14" y2="109.22" width="0.1524" layer="91"/>
<label x="93.98" y="109.22" size="1.778" layer="95"/>
<pinref part="JP1" gate="G$1" pin="4"/>
</segment>
<segment>
<pinref part="JP4" gate="G$1" pin="5"/>
<wire x1="203.2" y1="144.78" x2="215.9" y2="144.78" width="0.1524" layer="91"/>
<label x="205.74" y="144.78" size="1.778" layer="95"/>
</segment>
</net>
<net name="D27" class="0">
<segment>
<wire x1="91.44" y1="106.68" x2="104.14" y2="106.68" width="0.1524" layer="91"/>
<label x="93.98" y="106.68" size="1.778" layer="95"/>
<pinref part="JP1" gate="G$1" pin="3"/>
</segment>
<segment>
<pinref part="JP4" gate="G$1" pin="6"/>
<wire x1="203.2" y1="147.32" x2="215.9" y2="147.32" width="0.1524" layer="91"/>
<label x="205.74" y="147.32" size="1.778" layer="95"/>
</segment>
</net>
<net name="D28" class="0">
<segment>
<pinref part="JP1" gate="G$1" pin="2"/>
<wire x1="91.44" y1="104.14" x2="104.14" y2="104.14" width="0.1524" layer="91"/>
<label x="93.98" y="104.14" size="1.778" layer="95"/>
</segment>
<segment>
<pinref part="JP4" gate="G$1" pin="7"/>
<wire x1="203.2" y1="149.86" x2="215.9" y2="149.86" width="0.1524" layer="91"/>
<label x="205.74" y="149.86" size="1.778" layer="95"/>
</segment>
</net>
<net name="D29" class="0">
<segment>
<wire x1="91.44" y1="101.6" x2="104.14" y2="101.6" width="0.1524" layer="91"/>
<label x="93.98" y="101.6" size="1.778" layer="95"/>
<pinref part="JP1" gate="G$1" pin="1"/>
</segment>
<segment>
<pinref part="JP3" gate="G$1" pin="7"/>
<wire x1="170.18" y1="149.86" x2="182.88" y2="149.86" width="0.1524" layer="91"/>
<label x="172.72" y="149.86" size="1.778" layer="95"/>
</segment>
</net>
<net name="VIN" class="0">
<segment>
<pinref part="JP2" gate="G$1" pin="20"/>
<wire x1="124.46" y1="149.86" x2="139.7" y2="149.86" width="0.1524" layer="91"/>
<label x="127" y="149.86" size="1.778" layer="95"/>
</segment>
</net>
<net name="AGND" class="0">
<segment>
<pinref part="JP2" gate="G$1" pin="19"/>
<wire x1="124.46" y1="147.32" x2="139.7" y2="147.32" width="0.1524" layer="91"/>
<label x="127" y="147.32" size="1.778" layer="95"/>
</segment>
</net>
<net name="3V3" class="0">
<segment>
<pinref part="JP2" gate="G$1" pin="18"/>
<wire x1="124.46" y1="144.78" x2="139.7" y2="144.78" width="0.1524" layer="91"/>
<label x="127" y="144.78" size="1.778" layer="95"/>
</segment>
</net>
<net name="A9" class="0">
<segment>
<pinref part="JP2" gate="G$1" pin="17"/>
<wire x1="124.46" y1="142.24" x2="139.7" y2="142.24" width="0.1524" layer="91"/>
<label x="127" y="142.24" size="1.778" layer="95"/>
</segment>
</net>
<net name="A8" class="0">
<segment>
<wire x1="124.46" y1="139.7" x2="139.7" y2="139.7" width="0.1524" layer="91"/>
<label x="127" y="139.7" size="1.778" layer="95"/>
<pinref part="JP2" gate="G$1" pin="16"/>
</segment>
</net>
<net name="A7" class="0">
<segment>
<wire x1="124.46" y1="137.16" x2="139.7" y2="137.16" width="0.1524" layer="91"/>
<label x="127" y="137.16" size="1.778" layer="95"/>
<pinref part="JP2" gate="G$1" pin="15"/>
</segment>
</net>
<net name="A6" class="0">
<segment>
<pinref part="JP2" gate="G$1" pin="14"/>
<wire x1="124.46" y1="134.62" x2="139.7" y2="134.62" width="0.1524" layer="91"/>
<label x="127" y="134.62" size="1.778" layer="95"/>
</segment>
</net>
<net name="A5" class="0">
<segment>
<wire x1="124.46" y1="132.08" x2="139.7" y2="132.08" width="0.1524" layer="91"/>
<label x="127" y="132.08" size="1.778" layer="95"/>
<pinref part="JP2" gate="G$1" pin="13"/>
</segment>
</net>
<net name="A4" class="0">
<segment>
<pinref part="JP2" gate="G$1" pin="12"/>
<wire x1="124.46" y1="129.54" x2="139.7" y2="129.54" width="0.1524" layer="91"/>
<label x="127" y="129.54" size="1.778" layer="95"/>
</segment>
</net>
<net name="A3" class="0">
<segment>
<wire x1="124.46" y1="127" x2="139.7" y2="127" width="0.1524" layer="91"/>
<label x="127" y="127" size="1.778" layer="95"/>
<pinref part="JP2" gate="G$1" pin="11"/>
</segment>
</net>
<net name="A2" class="0">
<segment>
<wire x1="124.46" y1="124.46" x2="139.7" y2="124.46" width="0.1524" layer="91"/>
<label x="127" y="124.46" size="1.778" layer="95"/>
<pinref part="JP2" gate="G$1" pin="10"/>
</segment>
</net>
<net name="A1" class="0">
<segment>
<wire x1="124.46" y1="121.92" x2="139.7" y2="121.92" width="0.1524" layer="91"/>
<label x="127" y="121.92" size="1.778" layer="95"/>
<pinref part="JP2" gate="G$1" pin="9"/>
</segment>
</net>
<net name="A0" class="0">
<segment>
<wire x1="124.46" y1="119.38" x2="139.7" y2="119.38" width="0.1524" layer="91"/>
<label x="127" y="119.38" size="1.778" layer="95"/>
<pinref part="JP2" gate="G$1" pin="8"/>
</segment>
</net>
<net name="D13" class="0">
<segment>
<wire x1="124.46" y1="116.84" x2="139.7" y2="116.84" width="0.1524" layer="91"/>
<label x="127" y="116.84" size="1.778" layer="95"/>
<pinref part="JP2" gate="G$1" pin="7"/>
</segment>
</net>
<net name="VBAT" class="0">
<segment>
<pinref part="JP2" gate="G$1" pin="6"/>
<wire x1="124.46" y1="114.3" x2="139.7" y2="114.3" width="0.1524" layer="91"/>
<label x="127" y="114.3" size="1.778" layer="95"/>
</segment>
<segment>
<pinref part="JP7" gate="G$1" pin="1"/>
<wire x1="91.44" y1="45.72" x2="104.14" y2="45.72" width="0.1524" layer="91"/>
<label x="93.98" y="45.72" size="1.778" layer="95"/>
</segment>
</net>
<net name="RESET" class="0">
<segment>
<wire x1="124.46" y1="106.68" x2="139.7" y2="106.68" width="0.1524" layer="91"/>
<label x="127" y="106.68" size="1.778" layer="95"/>
<pinref part="JP2" gate="G$1" pin="3"/>
</segment>
<segment>
<pinref part="JP7" gate="G$1" pin="5"/>
<wire x1="91.44" y1="55.88" x2="104.14" y2="55.88" width="0.1524" layer="91"/>
<label x="93.98" y="55.88" size="1.778" layer="95"/>
</segment>
</net>
<net name="VUSB" class="0">
<segment>
<wire x1="124.46" y1="109.22" x2="139.7" y2="109.22" width="0.1524" layer="91"/>
<label x="127" y="109.22" size="1.778" layer="95"/>
<pinref part="JP2" gate="G$1" pin="4"/>
</segment>
<segment>
<pinref part="JP6" gate="G$1" pin="1"/>
<wire x1="170.18" y1="104.14" x2="182.88" y2="104.14" width="0.1524" layer="91"/>
<label x="172.72" y="104.14" size="1.778" layer="95"/>
</segment>
</net>
<net name="AREF" class="0">
<segment>
<pinref part="JP2" gate="G$1" pin="2"/>
<wire x1="124.46" y1="104.14" x2="139.7" y2="104.14" width="0.1524" layer="91"/>
<label x="127" y="104.14" size="1.778" layer="95"/>
</segment>
<segment>
<pinref part="JP5" gate="G$1" pin="1"/>
<wire x1="170.18" y1="116.84" x2="182.88" y2="116.84" width="0.1524" layer="91"/>
<label x="172.72" y="116.84" size="1.778" layer="95"/>
</segment>
</net>
<net name="A13" class="0">
<segment>
<pinref part="JP9" gate="G$1" pin="4"/>
<wire x1="124.46" y1="88.9" x2="139.7" y2="88.9" width="0.1524" layer="91"/>
<label x="127" y="88.9" size="1.778" layer="95"/>
</segment>
<segment>
<pinref part="JP3" gate="G$1" pin="1"/>
<wire x1="170.18" y1="134.62" x2="182.88" y2="134.62" width="0.1524" layer="91"/>
<label x="172.72" y="134.62" size="1.778" layer="95"/>
</segment>
</net>
<net name="A12" class="0">
<segment>
<pinref part="JP9" gate="G$1" pin="3"/>
<wire x1="124.46" y1="86.36" x2="139.7" y2="86.36" width="0.1524" layer="91"/>
<label x="127" y="86.36" size="1.778" layer="95"/>
</segment>
<segment>
<pinref part="JP4" gate="G$1" pin="1"/>
<wire x1="203.2" y1="134.62" x2="215.9" y2="134.62" width="0.1524" layer="91"/>
<label x="205.74" y="134.62" size="1.778" layer="95"/>
</segment>
</net>
<net name="D30" class="0">
<segment>
<pinref part="JP8" gate="G$1" pin="4"/>
<wire x1="91.44" y1="88.9" x2="104.14" y2="88.9" width="0.1524" layer="91"/>
<label x="93.98" y="88.9" size="1.778" layer="95"/>
</segment>
<segment>
<pinref part="JP3" gate="G$1" pin="6"/>
<wire x1="170.18" y1="147.32" x2="182.88" y2="147.32" width="0.1524" layer="91"/>
<label x="172.72" y="147.32" size="1.778" layer="95"/>
</segment>
</net>
<net name="D31" class="0">
<segment>
<pinref part="JP8" gate="G$1" pin="3"/>
<wire x1="91.44" y1="86.36" x2="104.14" y2="86.36" width="0.1524" layer="91"/>
<label x="93.98" y="86.36" size="1.778" layer="95"/>
</segment>
<segment>
<pinref part="JP3" gate="G$1" pin="5"/>
<wire x1="170.18" y1="144.78" x2="182.88" y2="144.78" width="0.1524" layer="91"/>
<label x="172.72" y="144.78" size="1.778" layer="95"/>
</segment>
</net>
<net name="D32" class="0">
<segment>
<pinref part="JP8" gate="G$1" pin="2"/>
<wire x1="91.44" y1="83.82" x2="104.14" y2="83.82" width="0.1524" layer="91"/>
<label x="93.98" y="83.82" size="1.778" layer="95"/>
</segment>
<segment>
<pinref part="JP3" gate="G$1" pin="4"/>
<wire x1="170.18" y1="142.24" x2="182.88" y2="142.24" width="0.1524" layer="91"/>
<label x="172.72" y="142.24" size="1.778" layer="95"/>
</segment>
</net>
<net name="A11" class="0">
<segment>
<pinref part="JP9" gate="G$1" pin="2"/>
<wire x1="124.46" y1="83.82" x2="139.7" y2="83.82" width="0.1524" layer="91"/>
<label x="127" y="83.82" size="1.778" layer="95"/>
</segment>
<segment>
<pinref part="JP5" gate="G$1" pin="3"/>
<wire x1="170.18" y1="121.92" x2="182.88" y2="121.92" width="0.1524" layer="91"/>
<label x="172.72" y="121.92" size="1.778" layer="95"/>
</segment>
</net>
<net name="A10" class="0">
<segment>
<pinref part="JP9" gate="G$1" pin="1"/>
<wire x1="124.46" y1="81.28" x2="139.7" y2="81.28" width="0.1524" layer="91"/>
<label x="127" y="81.28" size="1.778" layer="95"/>
</segment>
<segment>
<pinref part="JP5" gate="G$1" pin="2"/>
<wire x1="170.18" y1="119.38" x2="182.88" y2="119.38" width="0.1524" layer="91"/>
<label x="172.72" y="119.38" size="1.778" layer="95"/>
</segment>
</net>
<net name="D33" class="0">
<segment>
<pinref part="JP8" gate="G$1" pin="1"/>
<wire x1="91.44" y1="81.28" x2="104.14" y2="81.28" width="0.1524" layer="91"/>
<label x="93.98" y="81.28" size="1.778" layer="95"/>
</segment>
<segment>
<pinref part="JP3" gate="G$1" pin="3"/>
<wire x1="170.18" y1="139.7" x2="182.88" y2="139.7" width="0.1524" layer="91"/>
<label x="172.72" y="139.7" size="1.778" layer="95"/>
</segment>
</net>
<net name="PROG" class="0">
<segment>
<pinref part="JP2" gate="G$1" pin="1"/>
<wire x1="124.46" y1="101.6" x2="139.7" y2="101.6" width="0.1524" layer="91"/>
<label x="127" y="101.6" size="1.778" layer="95"/>
</segment>
<segment>
<pinref part="JP7" gate="G$1" pin="4"/>
<wire x1="91.44" y1="53.34" x2="104.14" y2="53.34" width="0.1524" layer="91"/>
<label x="93.98" y="53.34" size="1.778" layer="95"/>
</segment>
</net>
</nets>
</sheet>
</sheets>
</schematic>
</drawing>
<compatibility>
<note version="6.3" minversion="6.2.2" severity="warning">
Since Version 6.2.2 text objects can contain more than one line,
which will not be processed correctly with this version.
</note>
</compatibility>
</eagle>
